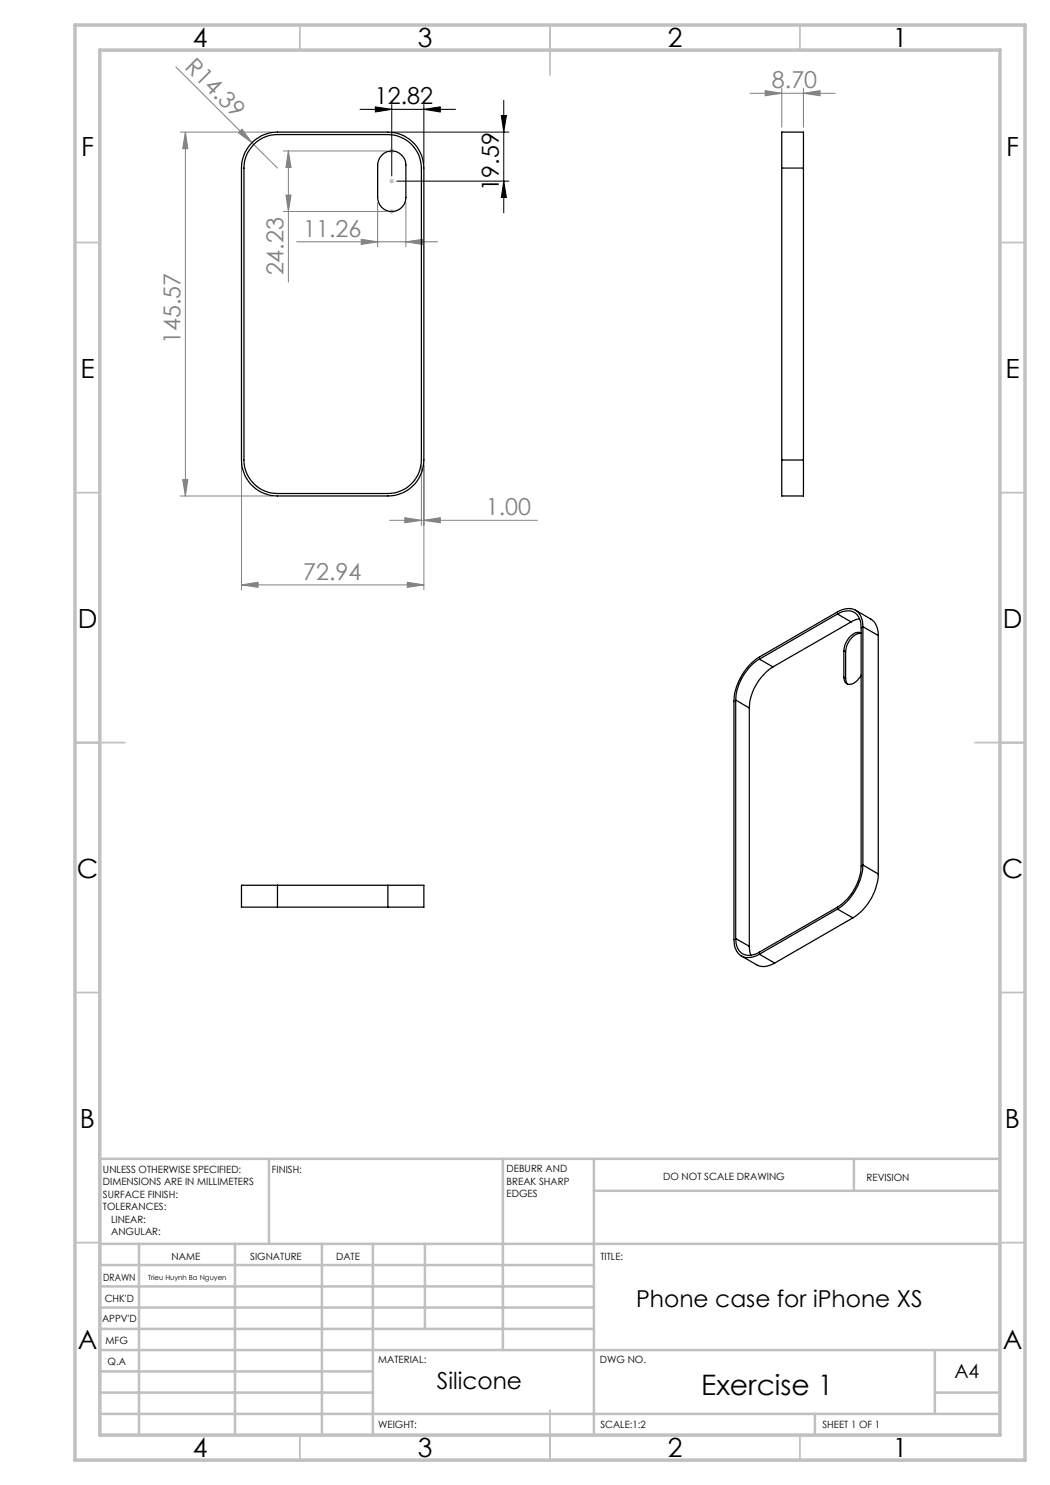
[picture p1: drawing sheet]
<svg xmlns="http://www.w3.org/2000/svg" width="210mm" height="297mm" viewBox="0 0 210 297" stroke-linecap="round" stroke-linejoin="round" font-family="sans-serif">
<path d="M72 21.9h19.1M75.1 21.4l3.3 .5-3.3 .5zM78.4 20.9v14.3M78.6 26.4h23.2M79.3 36.2h22.5M84.8 21.9l3.3-.5v1zM84.8 20.9v11.7M100.3 23.1h1l-.5 3.3zM100.8 20.1v22.5M100.8 36.2l.5 3.3h-1z" fill="none" stroke="#000" stroke-width=".2"/>
<g fill="none" stroke="#808080" stroke-width=".2">
<path d="M35.2 13.4l15.2 15.1M150 18.7h17M153 18.1l3.4 .6-3.4 .5zM156.4 17.6v7.8M160.7 18.7l3.3-.6v1.1zM160.7 17.6v7.8M36.1 26.4h18.4M37.1 26.4l.5 3.3h-1.1zM37.1 26.4v72.8M47.7 26.6l.7-.7 2 2.6zM50.4 28.5l5.1 5.1M56.7 30.2h20.7"/>
<path d="M57.2 39h1l-.5 3.3zM57.7 30.2l.5 3.3h-1zM57.7 30.2v26.2M56.7 42.3h20.7M59.3 48.4h28.2M72.2 47.9l3.3 .5-3.3 .5zM75.5 40.5v8.9M81.2 48.4l3.3-.5v1zM81.2 40.5v8.9M36.1 99.2h18.4M36.5 95.9h1.1l-.5 3.3zM48.3 93v25"/>
<path d="M84.3 93v12.1M84.8 93v25M48.3 117l3.3-.6v1.1zM48.3 117h36.5M77.9 104.1h29.6M81 103.5l3.3 .6-3.3 .5zM81.5 116.4l3.3 .6-3.3 .5zM84.8 104.1l3.3-.6v1.1z"/>
</g>
<path d="M77.9 30.2h.9M77.9 36.2h.9M78 29.8l.7 .7M78 35.9l.7 .7M78.4 29.7v1M78.4 35.7v1M78.7 29.8l-.7 .7M78.7 35.9l-.7 .7M77.9 42.3h.9M78 41.9l.7 .7M78.4 41.8v1M78.7 41.9l-.7 .7" fill="none" stroke="#c0c0c0" stroke-width=".2"/>
<g fill="none" stroke="#c0c0c0" stroke-width=".35">
<path d="M60 5v5M110 5v10M160 5v5M15 48.5h5M200 48.5h5M15 98.5h5M200 98.5h5M15 148.5h10M195 148.5h10M15 198.5h5M200 198.5h5M15 248.5h5"/>
<path d="M200 248.5h5M60 287v5M110 282v10M160 287v5"/>
</g>
<g fill="none" stroke="#c0c0c0" stroke-width=".5">
<path d="M53.8 231.8v17M100.6 231.8v38.2M118.8 231.8v55.2M118.8 238.2h81.2M170.8 231.8v6.4M200 231.8h-180v55.2M20 248.8h180M20 257.3h98.8M20 253h98.8M27.8 248.8v38.2M47 248.8v38.2M64.4 248.8v38.2"/>
<path d="M74.6 248.8v38.2M85 248.8v17M20 265.8h98.8M20 261.5h98.8M20 278.5h54.6M20 274.3h54.6M20 270h180M187 278.5h13M187 270v12.8M20 282.8h180M163 282.8v4.2"/>
</g>
<path d="M15 5h190v287h-190zM20 10h180v277h-180z" fill="none" stroke="#c0c0c0" stroke-width=".7"/>
<g fill="#000">
<path d="M75.1 21.4l3.3 .5-3.3 .5zM84.8 21.9l3.3-.5v1z"/>
<path d="M100.8 36.2l.5 3.3h-1zM100.3 23.1h1l-.5 3.3z"/>
</g>
<g fill="#808080">
<path d="M47.7 26.6l.7-.7 2 2.6z"/>
<path d="M57.7 30.2l.5 3.3h-1zM57.2 39h1l-.5 3.3z"/>
<path d="M81 103.5l3.3 .6-3.3 .5zM84.8 104.1l3.3-.6v1.1zM48.3 117l3.3-.6v1.1zM81.5 116.4l3.3 .6-3.3 .5zM153 18.1l3.4 .6-3.4 .5zM160.7 18.7l3.3-.6v1.1z"/>
<path d="M72.2 47.9l3.3 .5-3.3 .5zM81.2 48.4l3.3-.5v1z"/>
<path d="M37.1 26.4l.5 3.3h-1.1zM36.5 95.9h1.1l-.5 3.3z"/>
</g>
<g fill="none" stroke="#000" stroke-width=".25">
<path d="M50.6 29.1a6.6 6.6 0 0 1 4.9-2.2h22.1a6.7 6.7 0 0 1 6.7 6.7v58.4a6.7 6.7 0 0 1-6.7 6.7h-22.1a6.7 6.7 0 0 1-6.7-6.7v-58.4a6.6 6.6 0 0 1 1.8-4.5zM50.7 28.3a7.2 7.2 0 0 1 4.8-1.9h22.1a7.2 7.2 0 0 1 7.2 7.2v58.4a7.1 7.1 0 0 1-7.2 7.2h-22.1a7.2 7.2 0 0 1-7.2-7.2v-58.4a7.2 7.2 0 0 1 2.4-5.3zM76.5 30.9a2.8 2.8 0 0 1 3-.5 2.8 2.8 0 0 1 1.7 2.6v6.5a2.82 2.82 0 0 1-2.8 2.8 2.82 2.82 0 0 1-2.9-2.8l.1-6.9 .4-1.1zM156.4 33.6v-7.2h4.3v7.2M156.4 33.6v58.4M156.4 33.6h4.3M160.7 33.6v58.4M156.4 92v7.2h4.3v-7.2M156.4 92h4.3M151.9 131.8a10.4 10.4 0 0 0-4.8 8.2M151.9 131.8l2.7 1.6M154.6 133.4a10.6 10.6 0 0 0-4.7 8.2"/>
<path d="M167.5 122.8a2.99 2.99 0 0 1 4 .3l.5 1 .2 1.5v47.6a10.5 10.5 0 0 1-4.7 8.2l-15.6 9a3 3 0 0 1-4.1-.2l-.5-1.1-.2-1.4M167.5 122.8l-15.6 9M167.5 122.8l2.7 1.6M168.8 130.2v5.3M168.8 135.5l.3 .2M168.8 130.2l.3 .2M169.1 135.7l.2 .8 .2 .3M169.1 130.4v5.3M170.2 124.4l-15.6 9M171.1 122l3.1 1.8a3.5 3.5 0 0 1 1.4 3.3M171.9 123.8l-1.7 .6M172.2 135a2.78 2.78 0 0 1-2.7 1.8l-.6-.5-.1-.8"/>
<path d="M172.2 126.6a2.1 2.1 0 0 0-2.5 1.1l-.8 1.4-.1 1.1M172.2 126.7a3.1 3.1 0 0 0-2.8 2.2l-.3 1.5M172.6 125.3a3.1 3.1 0 0 0-2.8-3.6l-.9 .1-1.4 .6-15.6 9a11.3 11.3 0 0 0-5.1 8.8v47.7a3 3 0 0 0 3.2 3.6l1-.2 .9-.5M172.6 125.3v47.7M172.6 125.3l3 1.8M175.6 127.1v47.7M147.1 140v47.7M147.1 140l2.8 1.6M149.9 141.6v47.7M55.5 177.1h-7.2v4.3h7.2M55.5 177.1v4.3M55.5 177.1h22.1"/>
<path d="M77.6 177.1h7.2v4.3h-7.2M77.6 177.1v4.3M172.6 173a11.4 11.4 0 0 1-5.1 8.8M172.6 173l3 1.8M175.6 174.8a11 11 0 0 1-5 8.8M55.5 181.4h22.1M147.1 187.7l2.8 1.6M148.3 191.2l3 1.8a3.4 3.4 0 0 0 3.6-.4M149.9 189.3l.3 1.8M151.9 190.8l3 1.8M167.5 181.8l3.1 1.8M167.5 181.8l-15.6 9"/>
<path d="M170.6 183.6l-15.7 9"/>
</g>
<text font-size="5.6" x="140.2" y="279">Exercise 1</text>
<g font-size="5.3">
<text x="38.5" y="9.5">4</text>
<text x="83.5" y="9.5">3</text>
<text x="133.6" y="9.5">2</text>
<text x="178.6" y="9.5">1</text>
<text x="16.2" y="31.3">F</text>
<text x="201.2" y="31.3">F</text>
<text x="16.1" y="75.5">E</text>
<text x="201.1" y="75.5">E</text>
<text x="15.5" y="125.5">D</text>
<text x="200.5" y="125.5">D</text>
<text x="15.4" y="175.5">C</text>
<text x="200.4" y="175.5">C</text>
<text x="16" y="225.5">B</text>
<text x="201" y="225.5">B</text>
<text x="15.5" y="269.8">A</text>
<text x="200.5" y="269.8">A</text>
<text x="38.5" y="291.5">4</text>
<text x="83.5" y="291.5">3</text>
<text x="133.6" y="291.5">2</text>
<text x="178.6" y="291.5">1</text>
</g>
<g font-size="4.7" fill="#808080">
<text x="36.8" y="13.6" transform="rotate(45 36.8 13.6)">R14.39</text>
<text x="154.4" y="17.6">8.70</text>
<text x="60.7" y="47.3">11.26</text>
<text x="56.7" y="55.1" transform="rotate(-90 56.7 55.1)">24.23</text>
<text x="36.1" y="68.8" transform="rotate(-90 36.1 68.8)">145.57</text>
<text x="97.2" y="103">1.00</text>
<text x="60.7" y="115.9">72.94</text>
</g>
<g font-size="4.7">
<text x="75" y="20.8">12.82</text>
<text x="99.8" y="38.1" transform="rotate(-90 99.8 38.1)">19.59</text>
<text x="127.2" y="261.4">Phone case for iPhone XS</text>
<text x="87.3" y="277.9">Silicone</text>
</g>
<text font-size="3.9" x="190.9" y="275.5">A4</text>
<g font-size="2">
<text x="20.6" y="234.6">UNLESS OTHERWISE SPECIFIED:</text>
<text x="20.6" y="237.1">DIMENSIONS ARE IN MILLIMETERS</text>
<text x="20.6" y="239.6">SURFACE FINISH:</text>
<text x="54.4" y="234.6">FINISH:</text>
<text x="101.3" y="234.5">DEBURR AND</text>
<text x="101.3" y="237">BREAK SHARP</text>
<text x="101.3" y="239.5">EDGES</text>
<text x="132.6" y="236">DO NOT SCALE DRAWING</text>
<text x="173.3" y="236.2">REVISION</text>
<text x="20.6" y="242.1">TOLERANCES:</text>
<text x="22.2" y="244.6">LINEAR:</text>
<text x="22.2" y="247.1">ANGULAR:</text>
<text x="34.3" y="252">NAME</text>
<text x="50" y="251.9">SIGNATURE</text>
<text x="67.2" y="251.9">DATE</text>
<text x="120.1" y="251.9">TITLE:</text>
<text x="20.6" y="256.1">DRAWN</text>
<text x="20.9" y="260.3">CHK'D</text>
<text x="20.4" y="264.4">APPV'D</text>
<text x="21.1" y="268.8">MFG</text>
<text x="21.5" y="273">Q.A</text>
<text x="75.6" y="272.5">MATERIAL:</text>
<text x="120" y="272.5">DWG NO.</text>
<text x="75.6" y="285.5">WEIGHT:</text>
<text x="120.1" y="285.6">SCALE:1:2</text>
<text x="164.5" y="285.6">SHEET 1 OF 1</text>
</g>
<text font-size="1.4" x="29.6" y="256">Trieu Huynh Ba Nguyen</text>
</svg>
